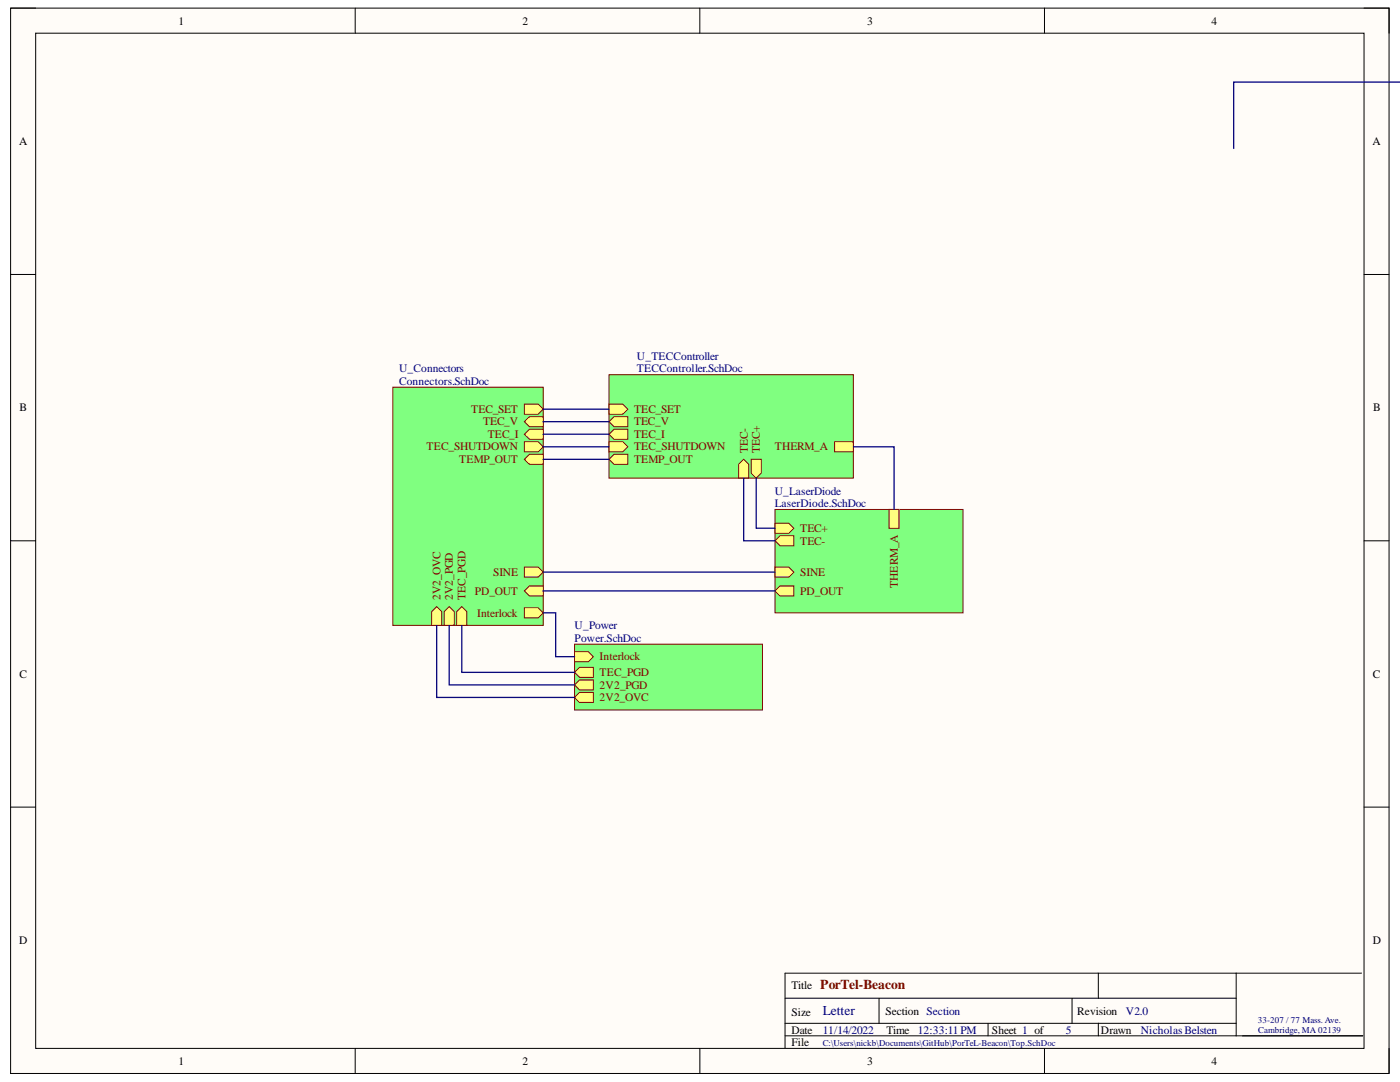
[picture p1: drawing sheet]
<svg xmlns="http://www.w3.org/2000/svg" width="279mm" height="216mm" viewBox="0 0 279 216" stroke-linecap="round" stroke-linejoin="round" font-family="sans-serif">
<path d="M2.1 1.6h275.1v212.6h-275.1z" fill-rule="evenodd" fill="#fffcf8"/>
<path d="M2.1 1.6h275.1v212.6h-275.1z" fill="none" stroke="#000" stroke-width=".2"/>
<path d="M7.1 6.6h265.1v202.6h-265.1z" fill-rule="evenodd" fill="#fffcf8"/>
<g fill="none" stroke="#000" stroke-width=".2">
<path d="M2.1 1.6h5M7.1 6.6h265.1v202.6h-265.1zM70.9 1.6v5M139.7 1.6v5M208.4 1.6v5M272.2 1.6h5v5M2.1 54.8h5M272.2 54.8h5M2.1 107.9h5M272.2 107.9h5M2.1 161h5M272.2 161h5"/>
<path d="M156.7 199.2h90M175.4 199.2v5M214 199.2v5M219.2 194.2v5M246.7 194.2v12.5M271.7 194.2h-115v15M70.9 209.2v5M139.7 209.2v5M156.7 206.7h115.3M156.7 204.2h90M197.2 204.2v2.5M208.4 209.2v5"/>
<path d="M219.2 204.2v2.5M277.2 209.2v5"/>
</g>
<path d="M78.4 77.3h30v47.5h-30z" fill-rule="evenodd" fill="#80ff80"/>
<path d="M78.4 77.3h30v47.5h-30z" fill="none" stroke="#800000" stroke-width=".2"/>
<path d="M104.7 121.3h2.7l1 1-1 1h-2.7z" fill-rule="evenodd" fill="#ffff80"/>
<path d="M104.7 121.3h2.7l1 1-1 1h-2.7z" fill="none" stroke="#800000" stroke-width=".2"/>
<path d="M104.7 113.2h2.7l1 1-1 1h-2.7z" fill-rule="evenodd" fill="#ffff80"/>
<path d="M104.7 113.2h2.7l1 1-1 1h-2.7z" fill="none" stroke="#800000" stroke-width=".2"/>
<path d="M104.7 88.1h2.7l1 1.1-1 1h-2.7z" fill-rule="evenodd" fill="#ffff80"/>
<path d="M104.7 88.1h2.7l1 1.1-1 1h-2.7z" fill="none" stroke="#800000" stroke-width=".2"/>
<path d="M104.7 117.9l1-1h2.7v2h-2.7z" fill-rule="evenodd" fill="#ffff80"/>
<path d="M104.7 117.9l1-1h2.7v2h-2.7z" fill="none" stroke="#800000" stroke-width=".2"/>
<path d="M104.7 91.6l1-1h2.7v2h-2.7z" fill-rule="evenodd" fill="#ffff80"/>
<path d="M104.7 91.6l1-1h2.7v2h-2.7z" fill="none" stroke="#800000" stroke-width=".2"/>
<path d="M104.7 86.7l1-1h2.7v1.9h-2.7z" fill-rule="evenodd" fill="#ffff80"/>
<path d="M104.7 86.7l1-1h2.7v1.9h-2.7z" fill="none" stroke="#800000" stroke-width=".2"/>
<path d="M104.7 84.1l1-1h2.7v2h-2.7z" fill-rule="evenodd" fill="#ffff80"/>
<path d="M104.7 84.1l1-1h2.7v2h-2.7z" fill="none" stroke="#800000" stroke-width=".2"/>
<path d="M104.7 80.6h2.7l1 1-1 1h-2.7z" fill-rule="evenodd" fill="#ffff80"/>
<path d="M104.7 80.6h2.7l1 1-1 1h-2.7z" fill="none" stroke="#800000" stroke-width=".2"/>
<path d="M88.7 122l1-1 1 1v2.8h-2z" fill-rule="evenodd" fill="#ffff80"/>
<path d="M88.7 122l1-1 1 1v2.8h-2z" fill="none" stroke="#800000" stroke-width=".2"/>
<path d="M86.1 122l1-1 1 1v2.8h-2z" fill-rule="evenodd" fill="#ffff80"/>
<path d="M86.1 122l1-1 1 1v2.8h-2z" fill="none" stroke="#800000" stroke-width=".2"/>
<path d="M91.1 122l1.1-1 1 1v2.8h-2.1z" fill-rule="evenodd" fill="#ffff80"/>
<path d="M91.1 122l1.1-1 1 1v2.8h-2.1z" fill="none" stroke="#800000" stroke-width=".2"/>
<path d="M154.7 101.7h37.5v20.6h-37.5z" fill-rule="evenodd" fill="#80ff80"/>
<path d="M154.7 101.7h37.5v20.6h-37.5z" fill="none" stroke="#800000" stroke-width=".2"/>
<path d="M155.7 116.9h2.7v2h-2.7l-1-1z" fill-rule="evenodd" fill="#ffff80"/>
<path d="M155.7 116.9h2.7v2h-2.7l-1-1z" fill="none" stroke="#800000" stroke-width=".2"/>
<path d="M154.7 104.4h2.7l1 1-1 1h-2.7z" fill-rule="evenodd" fill="#ffff80"/>
<path d="M154.7 104.4h2.7l1 1-1 1h-2.7z" fill="none" stroke="#800000" stroke-width=".2"/>
<path d="M154.7 107.9l1-1h2.7v2h-2.7z" fill-rule="evenodd" fill="#ffff80"/>
<path d="M154.7 107.9l1-1h2.7v2h-2.7z" fill="none" stroke="#800000" stroke-width=".2"/>
<path d="M154.7 113.2h2.7l1 1-1 1h-2.7z" fill-rule="evenodd" fill="#ffff80"/>
<path d="M154.7 113.2h2.7l1 1-1 1h-2.7z" fill="none" stroke="#800000" stroke-width=".2"/>
<path d="M177.4 101.7h2v3.7h-2z" fill-rule="evenodd" fill="#ffff80"/>
<path d="M177.4 101.7h2v3.7h-2z" fill="none" stroke="#800000" stroke-width=".2"/>
<path d="M114.7 128.5h37.5v13.2h-37.5z" fill-rule="evenodd" fill="#80ff80"/>
<path d="M114.7 128.5h37.5v13.2h-37.5z" fill="none" stroke="#800000" stroke-width=".2"/>
<path d="M114.7 130h2.7l1 1-1 1h-2.7z" fill-rule="evenodd" fill="#ffff80"/>
<path d="M114.7 130h2.7l1 1-1 1h-2.7z" fill="none" stroke="#800000" stroke-width=".2"/>
<path d="M115.7 133.2h2.7v2h-2.7l-1-1z" fill-rule="evenodd" fill="#ffff80"/>
<path d="M115.7 133.2h2.7v2h-2.7l-1-1z" fill="none" stroke="#800000" stroke-width=".2"/>
<path d="M114.7 139.2l1-1h2.7v2h-2.7z" fill-rule="evenodd" fill="#ffff80"/>
<path d="M114.7 139.2l1-1h2.7v2h-2.7z" fill="none" stroke="#800000" stroke-width=".2"/>
<path d="M114.7 136.7l1-1h2.7v2h-2.7z" fill-rule="evenodd" fill="#ffff80"/>
<path d="M114.7 136.7l1-1h2.7v2h-2.7z" fill="none" stroke="#800000" stroke-width=".2"/>
<path d="M121.5 74.8h48.8v20.6h-48.8z" fill-rule="evenodd" fill="#80ff80"/>
<path d="M121.5 74.8h48.8v20.6h-48.8z" fill="none" stroke="#800000" stroke-width=".2"/>
<path d="M121.5 86.7l1-1h2.8v1.9h-2.8z" fill-rule="evenodd" fill="#ffff80"/>
<path d="M121.5 86.7l1-1h2.8v1.9h-2.8z" fill="none" stroke="#800000" stroke-width=".2"/>
<path d="M121.5 84.1l1-1h2.8v2h-2.8z" fill-rule="evenodd" fill="#ffff80"/>
<path d="M121.5 84.1l1-1h2.8v2h-2.8z" fill="none" stroke="#800000" stroke-width=".2"/>
<path d="M121.5 80.6h2.8l1 1-1 1h-2.8z" fill-rule="evenodd" fill="#ffff80"/>
<path d="M121.5 80.6h2.8l1 1-1 1h-2.8z" fill="none" stroke="#800000" stroke-width=".2"/>
<path d="M149.9 91.6h2v2.8l-1 1-1-1z" fill-rule="evenodd" fill="#ffff80"/>
<path d="M149.9 91.6h2v2.8l-1 1-1-1z" fill="none" stroke="#800000" stroke-width=".2"/>
<path d="M147.4 92.6l1-1 1 1v2.8h-2z" fill-rule="evenodd" fill="#ffff80"/>
<path d="M147.4 92.6l1-1 1 1v2.8h-2z" fill="none" stroke="#800000" stroke-width=".2"/>
<path d="M121.5 88.1h2.8l1 1.1-1 1h-2.8z" fill-rule="evenodd" fill="#ffff80"/>
<path d="M121.5 88.1h2.8l1 1.1-1 1h-2.8z" fill="none" stroke="#800000" stroke-width=".2"/>
<path d="M122.5 90.6h2.8v2h-2.8l-1-1z" fill-rule="evenodd" fill="#ffff80"/>
<path d="M122.5 90.6h2.8v2h-2.8l-1-1z" fill="none" stroke="#800000" stroke-width=".2"/>
<path d="M166.6 88.1h3.7v2.1h-3.7z" fill-rule="evenodd" fill="#ffff80"/>
<path d="M166.6 88.1h3.7v2.1h-3.7z" fill="none" stroke="#800000" stroke-width=".2"/>
<g fill="none" stroke="#000080" stroke-width=".25">
<path d="M279.4 16.4h-33.2v13.2M108.4 91.6h13.1M108.4 89.2h13.1M108.4 86.7h13.1M108.4 84.1h13.1M108.4 81.6h13.1M148.4 95.4v12.5h6.3M150.9 95.4v10h3.8M170.3 89.2h8.1v12.5M108.4 114.2h46.3M108.4 117.9h46.3M87.1 124.8v14.4h27.6"/>
<path d="M89.7 124.8v11.9h25M92.2 124.8v9.4h22.5M108.4 122.3h2.5v8.7h3.8"/>
</g>
<text font-size="2.7" fill="#800000" x="163.7" y="197.4">PorTel-Beacon</text>
<text font-size="2.7" fill="#000080" x="164.2" y="202.6">Letter</text>
<g font-size="2.3">
<text x="35.6" y="4.9">1</text>
<text x="104.3" y="4.9">2</text>
<text x="173.1" y="4.9">3</text>
<text x="241.8" y="4.9">4</text>
<text x="3.8" y="28.9">A</text>
<text x="273.9" y="28.9">A</text>
<text x="3.9" y="82.1">B</text>
<text x="274.1" y="82.1">B</text>
<text x="3.9" y="135.2">C</text>
<text x="274" y="135.2">C</text>
<text x="3.8" y="188.4">D</text>
<text x="274" y="188.4">D</text>
<text x="157.9" y="197.4">Title</text>
<text x="157.9" y="202.7">Size</text>
<text x="176.7" y="202.4">Section Section</text>
<text x="215" y="202.4">Revision</text>
<text x="157.9" y="206.3">Date</text>
<text x="157.9" y="208.7">File</text>
<text x="176.9" y="206.3">Time</text>
<text x="198" y="206.3">Sheet 1 of</text>
<text x="219.7" y="206.3">Drawn</text>
<text x="35.6" y="212.4">1</text>
<text x="104.3" y="212.4">2</text>
<text x="173.1" y="212.4">3</text>
<text x="241.8" y="212.4">4</text>
</g>
<g font-size="2.3" fill="#000080">
<text x="127.1" y="71.8">U_TECController</text>
<text x="79.6" y="74.3">U_Connectors</text>
<text x="79.6" y="76.8">Connectors.SchDoc</text>
<text x="127.1" y="74.3">TECController.SchDoc</text>
<text x="154.6" y="98.7">U_LaserDiode</text>
<text x="154.6" y="101.1">LaserDiode.SchDoc</text>
<text x="114.7" y="125.6">U_Power</text>
<text x="114.7" y="128">Power.SchDoc</text>
<text x="224.7" y="202.4">V2.0</text>
<text x="164.2" y="206.3">11/14/2022</text>
<text x="183.2" y="206.3">12:33:11PM</text>
<text x="212.7" y="206.3">5</text>
<text x="227.7" y="206.4">NicholasBelsten</text>
</g>
<g font-size="2.3" fill="#800000">
<text x="94" y="82.4">TEC_SET</text>
<text x="126.5" y="82.4">TEC_SET</text>
<text x="85.1" y="89.9">TEC_SHUTDOWN</text>
<text x="96.4" y="84.9">TEC_V</text>
<text x="97.3" y="87.4">TEC_I</text>
<text x="126.5" y="87.4">TEC_I</text>
<text x="126.5" y="84.9">TEC_V</text>
<text x="126.5" y="89.9">TEC_SHUTDOWN</text>
<text x="154.6" y="89.9">THERM_A</text>
<text x="91.7" y="92.4">TEMP_OUT</text>
<text x="126.5" y="92.4">TEMP_OUT</text>
<text x="149.2" y="90.4" transform="rotate(-90 149.2 90.4)">TEC-</text>
<text x="151.7" y="90.4" transform="rotate(-90 151.7 90.4)">TEC+</text>
<text x="159.7" y="106.2">TEC+</text>
<text x="159.7" y="108.7">TEC-</text>
<text x="87.9" y="119.7" transform="rotate(-90 87.9 119.7)">2V2_OVC</text>
<text x="90.4" y="119.7" transform="rotate(-90 90.4 119.7)">2V2_PGD</text>
<text x="92.9" y="119.7" transform="rotate(-90 92.9 119.7)">TEC_PGD</text>
<text x="94.8" y="118.6">PD_OUT</text>
<text x="98.4" y="114.9">SINE</text>
<text x="159.7" y="118.6">PD_OUT</text>
<text x="159.7" y="114.9">SINE</text>
<text x="179.2" y="117.3" transform="rotate(-90 179.2 117.3)">THERM_A</text>
<text x="95.2" y="123">Interlock</text>
<text x="119.7" y="131.8">Interlock</text>
<text x="119.7" y="134.9">TEC_PGD</text>
<text x="119.7" y="137.4">2V2_PGD</text>
<text x="119.7" y="139.9">2V2_OVC</text>
</g>
<g font-size="1.8" fill="#000080">
<text x="164.2" y="208.8">C:\Users\nickb\Documents\GitHub\PorTeL-Beacon\Top.SchDoc</text>
<text x="251" y="204">33-207 / 77 Mass. Ave.</text>
<text x="251.1" y="206.1">Cambridge, MA 02139</text>
</g>
</svg>
